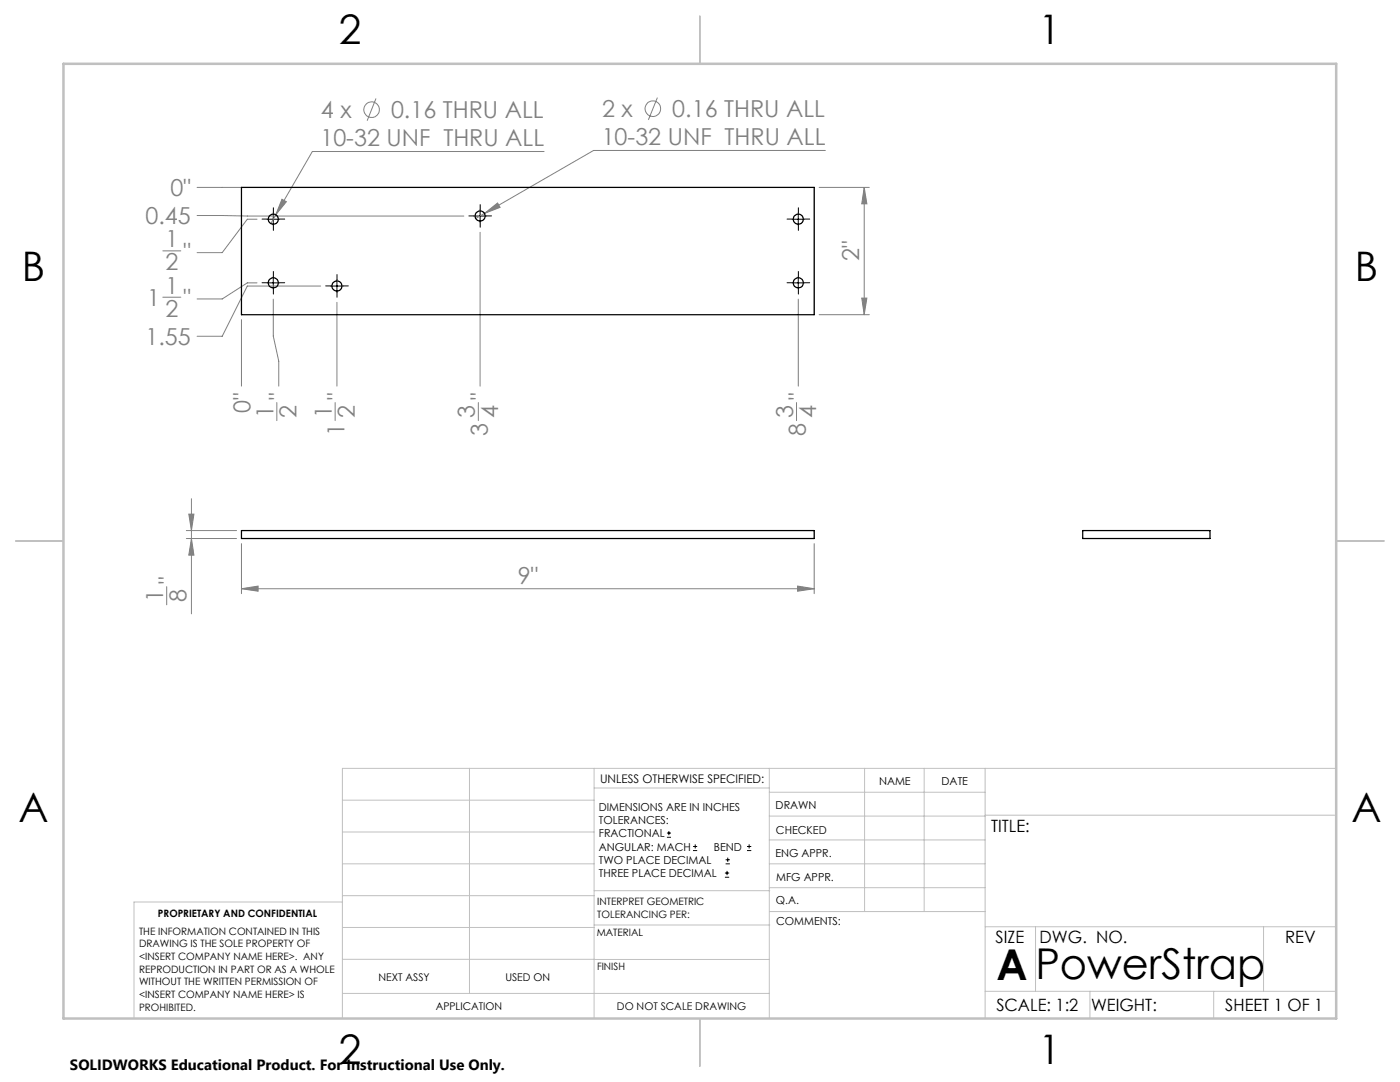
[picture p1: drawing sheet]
<svg xmlns="http://www.w3.org/2000/svg" width="279mm" height="216mm" viewBox="0 0 279 216" stroke-linecap="round" stroke-linejoin="round" font-family="sans-serif">
<g fill="none" stroke="#808080" stroke-width=".2">
<path d="M75 19.6l-1.7 4.5M131.2 19.5l-1.8 4.4M39.3 37.4h8.9M56.3 39.8l.9 .5-2.2 2.6zM108.6 30.2h-46.3l-7.3 12.7M163.5 37.4h10M164.7 30h-46.2l-21.8 12.6M172.5 37.4l.5 3.3h-1zM172.5 37.4v25.4M32.5 59.3h3.6M32.5 50.1h3.6M39.3 43l53.3 .1"/>
<path d="M51.3 56.4h-1.9l-5.1 3.3h-5M51.3 43.7h-1.9l-5.1 6.7h-5M54.5 59.7v7.4l1.1 5v4.9M55 42.9l-1 1.7M64 57.1h-14.6l-5.1 10h-5M95.8 46.4v30.6M96.7 42.6l2.6-2.1 .5 .9zM96.7 42.6l-1.8 1M159.3 59.7v17.3M172 59.5h1l-.5 3.3zM48.2 63.8v13.2M67.2 60.3v16.7"/>
<path d="M163.5 62.8h10M38.2 99.5v23M55.2 80.3v3.6M66.9 80.3v3.6M95.5 80.3v3.6M159 80.3v3.6M33.3 117.1v3.6M37.2 105.9h10M37.2 107.5h10M37.7 102.6h1l-.5 3.3zM38.2 107.5l.5 3.3h-1zM48.2 117.5l3.3-.6v1.1z"/>
<path d="M48.2 108.5v10M48.2 117.5h114.3M159.2 116.9l3.3 .6-3.3 .5zM162.5 108.5v10"/>
<circle cx="74.1" cy="21.9" r="1.56"/>
<circle cx="130.3" cy="21.7" r="1.55"/>
</g>
<g fill="none" stroke="#000" stroke-width=".2">
<path d="M53.3 43.7h2.5M53.3 56.4h2.5M54.5 42.5v2.5M54.5 55.2v2.5M66 57.1h2.5M67.2 55.8v2.5M94.6 43.1h2.4M95.8 41.8v2.5M158.1 43.7h2.4M158.1 56.4h2.4M159.3 42.5v2.5M159.3 55.2v2.5"/>
<path d="M133.1 167.1h.8M133.1 166.2h.8M133.5 165.8v.9M138.3 169.7h.8M138.3 168.9h.8M138.7 168.5v.8M144.7 175h.8M144.7 174.2h.8M144.8 172.4h.9M144.8 171.6h.9M145.1 173.8v.8M145.2 171.1v.9"/>
<path d="M149.1 169.7h.8M149.1 168.9h.8M149.5 168.5v.8"/>
</g>
<g fill="none" stroke="#000" stroke-width=".2" stroke-dasharray="15.2 1.3 1.3 1.3">
<path d="M53.3 43.7h-1M53.3 56.4h-1M54.6 42.5v-1M54.6 45v1M54.6 55.2v-1M54.6 57.7v1M55.8 43.7h1M55.8 56.4h1M66 57.1h-1M67.3 55.8v-1M67.3 58.3v1M68.5 57.1h1"/>
<path d="M94.6 43.1h-1M95.8 41.8v-1M95.8 44.3v1M97.1 43.1h1M158.1 43.7h-1M158.1 56.4h-1M159.3 42.5v-1M159.3 45v1M159.3 55.2v-1M159.3 57.7v1M160.6 43.7h1M160.6 56.4h1"/>
</g>
<g fill="none" stroke="#c0c0c0" stroke-width=".2">
<path d="M68.3 159.7h50.3M93.7 153.3v44.9M118.6 153.3v49.9M118.6 157.2h34.9M153.5 153.3v49.9M153.5 158.1h43.1M172.5 153.3v28.6M184.4 153.3v28.6M196.6 153.3v49.9M266.7 153.3h-198.4v49.9M68.3 178.7h50.3M68.3 172.4h50.3"/>
<path d="M68.3 166h50.3M68.3 180h-41.6v23.2M118.6 177.7h35M153.5 167.6h43.1M153.5 162.8h43.1M153.5 172.4h43.1M153.5 177.1h43.1M196.6 162.7h70.1M68.3 198.2h85.2M68.3 191.4l85.2 .1M68.3 185.1h50.3M118.6 184.6h35"/>
<path d="M153.6 181.9h43M196.6 197.8h70.1M196.6 184.9h70.1M206.7 184.9v12.9M217.5 197.8v5.4M242.2 197.8v5.4M252.2 184.9v12.9"/>
</g>
<path d="M139.7 3.2v9.5M3.1 107.9h9.6M266.7 107.9h9.5M139.7 203.2v9.6" fill="none" stroke="#c0c0c0" stroke-width=".25"/>
<path d="M12.7 12.7h254v190.5h-254z" fill="none" stroke="#c0c0c0" stroke-width=".5"/>
<g fill="#808080">
<path d="M48.2 117.5l3.3-.6v1.1zM159.2 116.9l3.3 .6-3.3 .5zM56.3 39.8l-1.3 3.1 2.2-2.6zM96.7 42.6l3.1-1.2-.5-.9z"/>
<path d="M172 59.5h1l-.5 3.3zM172.5 37.4l.5 3.3h-1z"/>
<path d="M37.7 102.6h1l-.5 3.3zM38.2 107.5l.5 3.3h-1z"/>
</g>
<g fill="none" stroke="#000" stroke-width=".25">
<path d="M48.2 37.4h114.3v25.4h-114.3zM48.2 105.9h114.3v1.6h-114.3zM216.1 105.9h25.4v1.6h-25.4z"/>
<circle cx="54.5" cy="56.4" r="1.01"/>
<circle cx="54.5" cy="43.7" r="1.01"/>
<circle cx="67.2" cy="57.1" r="1.01"/>
<circle cx="95.8" cy="43.1" r="1.01"/>
<circle cx="159.3" cy="56.4" r="1.01"/>
<circle cx="159.3" cy="43.7" r="1.01"/>
</g>
<text font-size="8.5" x="198.9" y="195.5">A PowerStrap</text>
<g font-size="8.1">
<text x="67.6" y="8.9">2</text>
<text x="207.3" y="8.9">1</text>
<text x="4.4" y="56.1">B</text>
<text x="270.4" y="56.1">B</text>
<text x="3.7" y="164.1">A</text>
<text x="269.7" y="164.1">A</text>
<text x="67.6" y="212.4">2</text>
<text x="207.3" y="212.4">1</text>
</g>
<g font-size="4.7" fill="#808080">
<text x="64.1" y="23.6">4 x</text>
<text x="78" y="23.6">0.16 THRU ALL</text>
<text x="120.2" y="23.4">2 x</text>
<text x="134.2" y="23.4">0.16 THRU ALL</text>
<text x="63.9" y="29.2">10-32 UNF THRU ALL</text>
<text x="120.1" y="29">10-32 UNF THRU ALL</text>
<text x="34" y="39.1">0&quot;</text>
<text x="29" y="44.7">0.45</text>
<text x="33" y="49.3">1</text>
<text x="33" y="54">2</text>
<text x="36.6" y="51.9">&quot;</text>
<text x="171.5" y="52.1" transform="rotate(-90 171.5 52.1)">2&quot;</text>
<text x="33" y="58.6">1</text>
<text x="29.4" y="61.1">1</text>
<text x="33" y="63.2">2</text>
<text x="36.6" y="61.1">&quot;</text>
<text x="29" y="68.8">1.55</text>
<text x="50" y="82.4" transform="rotate(-90 50 82.4)">0&quot;</text>
<text x="54.6" y="83.4" transform="rotate(-90 54.6 83.4)">1</text>
<text x="57.1" y="79.8" transform="rotate(-90 57.1 79.8)">&quot;</text>
<text x="59.2" y="83.4" transform="rotate(-90 59.2 83.4)">2</text>
<text x="66.2" y="83.4" transform="rotate(-90 66.2 83.4)">1</text>
<text x="68.8" y="79.8" transform="rotate(-90 68.8 79.8)">&quot;</text>
<text x="70.8" y="83.4" transform="rotate(-90 70.8 83.4)">2</text>
<text x="94.8" y="83.4" transform="rotate(-90 94.8 83.4)">3</text>
<text x="97.3" y="79.8" transform="rotate(-90 97.3 79.8)">&quot;</text>
<text x="99.4" y="83.4" transform="rotate(-90 99.4 83.4)">4</text>
<text x="158.3" y="83.4" transform="rotate(-90 158.3 83.4)">3</text>
<text x="160.8" y="79.8" transform="rotate(-90 160.8 79.8)">&quot;</text>
<text x="162.9" y="83.4" transform="rotate(-90 162.9 83.4)">4</text>
<text x="68.8" y="87" transform="rotate(-90 68.8 87)">1</text>
<text x="97.3" y="87" transform="rotate(-90 97.3 87)">3</text>
<text x="160.8" y="87" transform="rotate(-90 160.8 87)">8</text>
<text x="35.1" y="116.5" transform="rotate(-90 35.1 116.5)">&quot;</text>
<text x="103.3" y="116.4">9&quot;</text>
<text x="32.6" y="120.1" transform="rotate(-90 32.6 120.1)">1</text>
<text x="37.2" y="120.1" transform="rotate(-90 37.2 120.1)">8</text>
</g>
<g font-size="3.4">
<text x="197.8" y="166">TITLE:</text>
<text x="198.7" y="188.1">SIZE</text>
<text x="207.5" y="188.1">DWG. NO.</text>
<text x="256.5" y="188.2">REV</text>
<text x="198.8" y="201.7">SCALE: 1:2</text>
<text x="217.7" y="201.8">WEIGHT:</text>
<text x="244.5" y="201.7">SHEET 1 OF 1</text>
</g>
<text font-size="3" x="14" y="213.5">SOLIDWORKS Educational Product. For Instructional Use Only.</text>
<text font-size="2.4" x="119.8" y="156.2">UNLESS OTHERWISE SPECIFIED:</text>
<g font-size="2.2">
<text x="119.5" y="161.8">DIMENSIONS ARE IN INCHES</text>
<text x="154.8" y="161.4">DRAWN</text>
<text x="175.4" y="156.6">NAME</text>
<text x="187.9" y="156.7">DATE</text>
<text x="119.5" y="164.4">TOLERANCES:</text>
<text x="119.5" y="167.1">FRACTIONAL</text>
<text x="154.9" y="166.3">CHECKED</text>
<text x="119.5" y="169.7">ANGULAR: MACH</text>
<text x="119.5" y="172.4">TWO PLACE DECIMAL</text>
<text x="142.5" y="169.7">BEND</text>
<text x="154.8" y="171">ENG APPR.</text>
<text x="119.5" y="175">THREE PLACE DECIMAL</text>
<text x="154.9" y="175.7">MFG APPR.</text>
<text x="154.9" y="180.4">Q.A.</text>
<text x="154.9" y="184.6">COMMENTS:</text>
</g>
<g font-size="2.1">
<text x="75.5" y="195.7">NEXT ASSY</text>
<text x="100.9" y="195.7">USED ON</text>
<text x="86.9" y="201.5">APPLICATION</text>
<text x="123.1" y="201.6">DO NOT SCALE DRAWING</text>
</g>
<g font-size="2">
<text x="31.5" y="182.9">PROPRIETARY AND CONFIDENTIAL</text>
<text x="119.2" y="180.6">INTERPRET GEOMETRIC</text>
<text x="119.2" y="183.1">TOLERANCING PER:</text>
<text x="27.8" y="186.5">THE INFORMATION CONTAINED IN THIS</text>
<text x="27.8" y="189">DRAWING IS THE SOLE PROPERTY OF</text>
<text x="27.8" y="191.6">&lt;INSERT COMPANY NAME HERE&gt;. ANY</text>
<text x="119.1" y="186.7">MATERIAL</text>
<text x="27.8" y="194.1">REPRODUCTION IN PART OR AS A WHOLE</text>
<text x="27.8" y="196.6">WITHOUT THE WRITTEN PERMISSION OF</text>
<text x="119.1" y="193.5">FINISH</text>
<text x="27.8" y="199.1">&lt;INSERT COMPANY NAME HERE&gt; IS</text>
<text x="27.8" y="201.7">PROHIBITED.</text>
</g>
</svg>
